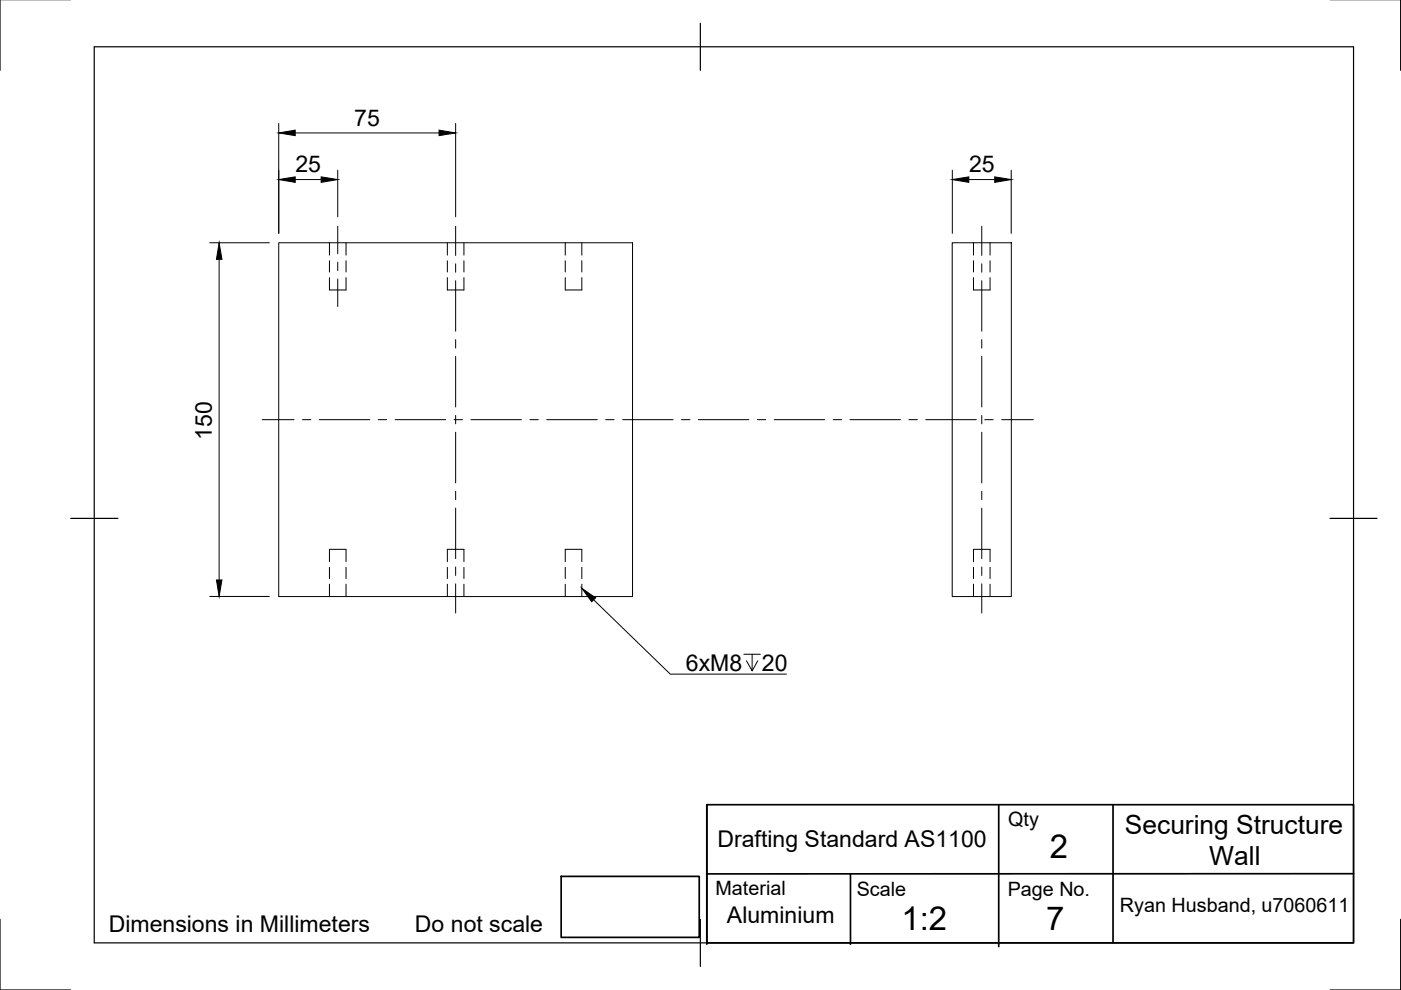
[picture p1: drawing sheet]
<svg xmlns="http://www.w3.org/2000/svg" width="297mm" height="210mm" viewBox="0 0 297 210" stroke-linecap="round" stroke-linejoin="round" font-family="sans-serif">
<!-- layer: Hidden -->
<g fill="none" stroke="#000" stroke-width=".21">
<path d="M69.8 58.9v2.6h3.6v-2.6M69.8 51.5v2.6M69.8 55.3v2.4M73.4 51.5v2.6M73.4 55.3v2.4M94.8 58.9v2.6h3.6v-2.6M94.8 51.5v2.6M94.8 55.3v2.4M98.4 51.5v2.6M98.4 55.3v2.4M119.8 58.9v2.6h3.6v-2.6M119.8 51.5v2.6"/>
<path d="M119.8 55.3v2.4M123.4 51.5v2.6M123.4 55.3v2.4M206.4 58.9v2.6h3.5v-2.6M206.4 51.5v2.6M206.4 55.3v2.4M209.9 51.5v2.6M209.9 55.3v2.4M69.8 119.1v-2.6h3.6v2.6M94.8 119.1v-2.6h3.6v2.6M119.8 119.1v-2.6h3.6v2.6M206.4 119.1v-2.6h3.5v2.6"/>
<path d="M69.8 120.3v2.4M69.8 123.9v2.6M73.4 120.3v2.4M73.4 123.9v2.6M94.8 120.3v2.4M94.8 123.9v2.6M98.4 120.3v2.4M98.4 123.9v2.6M119.8 120.3v2.4M119.8 123.9v2.6M123.4 120.3v2.4M123.4 123.9v2.6"/>
<path d="M206.4 120.3v2.4M206.4 123.9v2.6M209.9 120.3v2.4M209.9 123.9v2.6"/>
</g>
<!-- layer: Visible -->
<path d="M59.1 51.5h75v75h-75zM201.9 51.5h12.5v75h-12.5z" fill="none" stroke="#000" stroke-width=".21"/>
<!-- layer: Border -->
<path d="M0 -.1v15M297 -.1v15M20 9.9h267v190h-267zM148.5 4.9v10M15 109.9h10M282 109.9h10M0 194.9v15h15M148.5 194.9v10M297 194.9v15h-15" fill="none" stroke="#000" stroke-width=".25"/>
<!-- layer: TitleBlock -->
<path d="M149.9 170.6h137.1v29.3h-137.1zM149.9 170.6v29.6M211.8 170.8v29.9M236 170.6v29.3M119 185.8h29.3v12.9h-29.3zM180.3 185.3v14.9M287 185.2l-137.1 .1" fill="none" stroke="#000" stroke-width=".36"/>
<!-- layer: Center Lines -->
<g fill="none" stroke="#000" stroke-width=".21">
<path d="M71.6 48v5.8M71.6 55.6v1.8M71.6 59.2v5.8M96.6 48v6.2M96.6 55.9v1.8M96.6 59.5v10.7M208.2 48v6.2M208.2 55.9v1.8M208.2 59.5v10.7M96.6 72v1.8M96.6 75.6v10.7M208.2 72v1.8"/>
<path d="M208.2 75.6v10.7M55.6 89h6.7M64.1 89h1.8M67.7 89h10.7M80.2 89h1.8M83.8 89h10.7M96.3 89h1.8M96.6 88.1v1.8M96.6 91.6v10.8M99.8 89h10.8M112.4 89h1.7M115.9 89h10.7"/>
<path d="M128.4 89h1.8M132 89h10.7M144.5 89h1.8M148.1 89h10.7M160.6 89h1.7M164.1 89h10.8M176.6 89h1.8M180.2 89h10.7M192.7 89h1.8M196.3 89h10.7M208.2 88.1v1.8M208.2 91.6v10.8"/>
<path d="M208.8 89h1.8M212.4 89h6.7M96.6 104.2v1.7M96.6 107.7v10.7M208.2 104.2v1.7M208.2 107.7v10.7M96.6 120.2v1.8M96.6 123.8v6.2M208.2 120.2v1.8M208.2 123.8v6.2"/>
</g>
<!-- layer: Dimensions -->
<path d="M59.1 26.2v23.3M62.6 38.1h5.5M62.6 28.2h30.5M71.6 36.1v9.9M96.6 26.2v19.8M201.9 36.1v13.4M205.4 38.1h5.5M214.4 36.1v13.4M44.5 51.5h12.6M46.5 55v68M44.5 126.5h12.6" fill="none" stroke="#000" stroke-width=".21"/>
<path d="M59.1 38.1l3.5-.6v1.2zM59.1 28.2l3.5-.6v1.2zM68.1 37.5l3.5 .6-3.5 .6zM93.1 27.6l3.5 .6-3.5 .6zM201.9 38.1l3.5-.6v1.2zM210.9 37.5l3.5 .6-3.5 .6zM46.5 51.5l.6 3.5h-1.2zM45.9 123h1.2l-.6 3.5z" fill="#000" stroke="#000" stroke-width=".21"/>
<!-- layer: Annotations -->
<path d="M125.9 127.2l16.2 15.7h24.7M157.7 138.7h3.5M159.5 138.7v3.5l-1.2-2.1M160.7 140.1l-1.2 2.1" fill="none" stroke="#000" stroke-width=".21"/>
<path d="M123.4 124.7l2.9 2.1-.8 .8z" fill="#000" stroke="#000" stroke-width=".21"/>
<g font-size="7">
<text x="222.6" y="181.8">2</text>
<text x="191.1" y="197.2">1:2</text>
<text x="221.8" y="197.2">7</text>
</g>
<g font-size="5.6">
<text x="238.5" y="176.8">Securing Structure</text>
<text x="256.4" y="183.4">Wall</text>
</g>
<g font-size="4.9">
<text x="75.1" y="26.6">75</text>
<text x="62.7" y="36.5">25</text>
<text x="205.5" y="36.5">25</text>
<text x="44.9" y="93.2" transform="rotate(-90 44.9 93.2)">150</text>
<text x="145.4" y="142.2">6xM8</text>
<text x="161.5" y="142.2">20</text>
<text x="152.1" y="179.5">Drafting Standard AS1100</text>
<text x="23.1" y="197.6">Dimensions in Millimeters</text>
<text x="88" y="197.6">Do not scale</text>
<text x="154.1" y="195.8">Aluminium</text>
</g>
<g font-size="4.2">
<text x="213.8" y="175.1">Qty</text>
<text x="151.7" y="189.9">Material</text>
<text x="181.6" y="189.9">Scale</text>
<text x="213.7" y="189.9">Page No.</text>
<text x="237.4" y="193.4">Ryan Husband, u7060611</text>
</g>
</svg>
